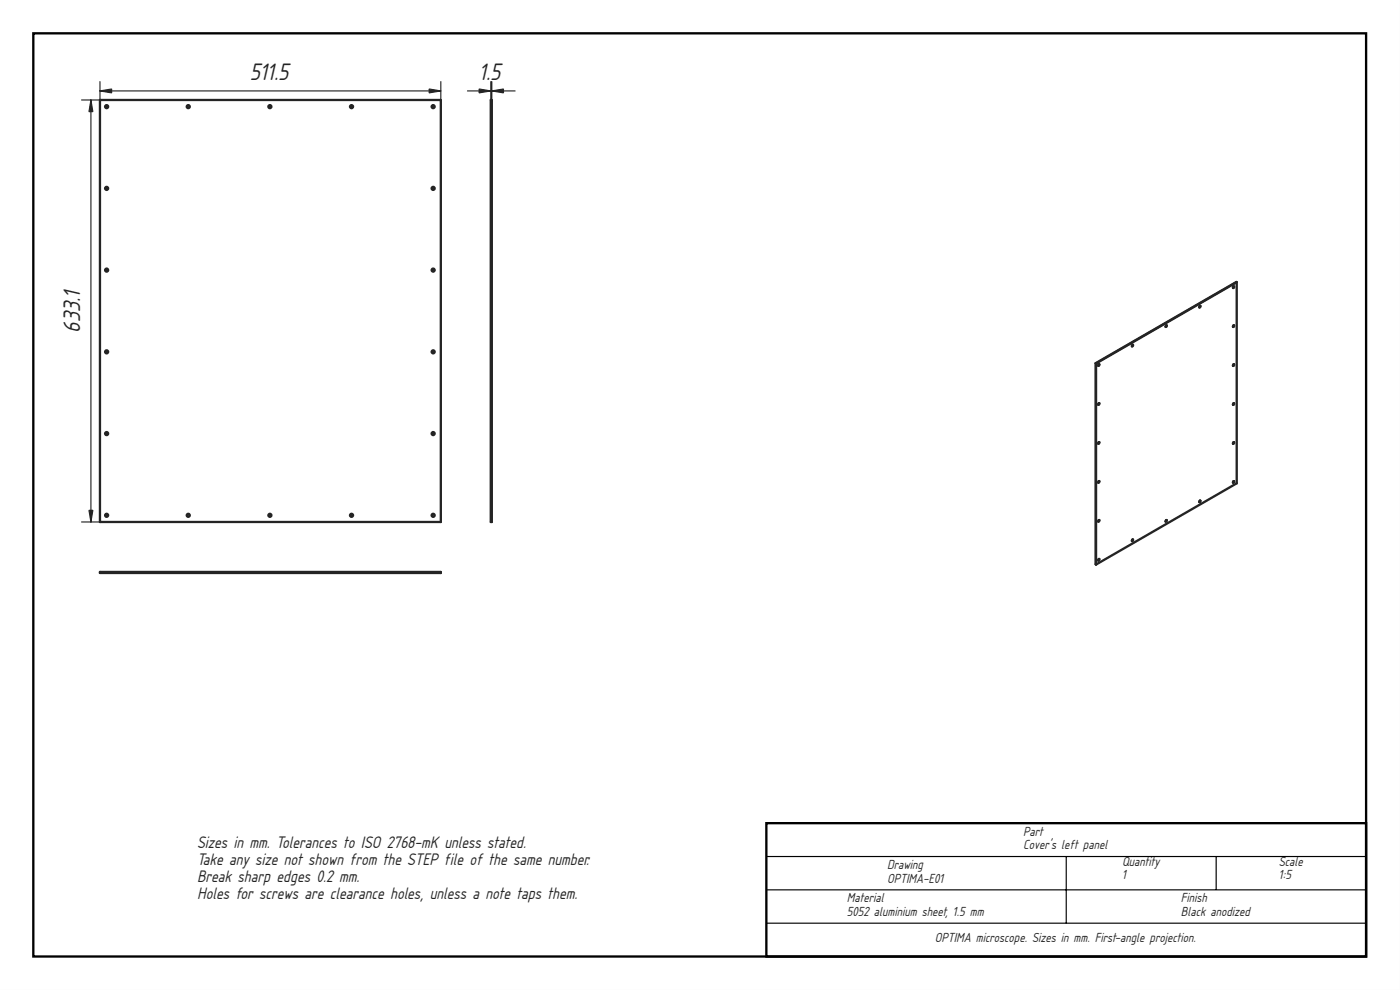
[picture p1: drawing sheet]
<svg xmlns="http://www.w3.org/2000/svg" width="420mm" height="297mm" viewBox="0 0 420 297" stroke-linecap="round" stroke-linejoin="round" font-family="sans-serif">
<path d="M0 0h420v297h-420zM0 0v297h420v-297z" fill="#000"/>
<path d="M10 10h400v277h-400zM230 247h180v40h-180z" fill="none" stroke="#000" stroke-width=".7" stroke-linecap="butt"/>
<path d="M230 257h180M320 257v20M365 257v10M230 267h180M230 277h180" fill="none" stroke="#000" stroke-width=".35"/>
<g fill="#fff">
<path d="M30 30h102.3v126.6h-102.3z" fill-rule="evenodd"/>
<circle cx="130" cy="154.6" r=".45"/>
<circle cx="130" cy="130.1" r=".45"/>
<circle cx="56.5" cy="154.6" r=".45"/>
<circle cx="105.5" cy="154.6" r=".45"/>
<circle cx="81" cy="32" r=".45"/>
<circle cx="81" cy="154.6" r=".45"/>
<circle cx="130" cy="81" r=".45"/>
<circle cx="105.5" cy="32" r=".45"/>
<circle cx="32" cy="105.6" r=".45"/>
<circle cx="130" cy="105.6" r=".45"/>
<circle cx="56.5" cy="32" r=".45"/>
<circle cx="32" cy="130.1" r=".45"/>
<circle cx="32" cy="81" r=".45"/>
<circle cx="130" cy="56.5" r=".45"/>
<circle cx="130" cy="32" r=".45"/>
<circle cx="32" cy="154.6" r=".45"/>
<circle cx="32" cy="56.5" r=".45"/>
<circle cx="32" cy="32" r=".45"/>
</g>
<g fill="none" stroke="#212529" stroke-width=".7">
<path d="M30 30h102.3v126.6h-102.3z"/>
<circle cx="32" cy="32" r=".45"/>
<circle cx="56.5" cy="32" r=".45"/>
<circle cx="81" cy="32" r=".45"/>
<circle cx="105.5" cy="32" r=".45"/>
<circle cx="130" cy="32" r=".45"/>
<circle cx="32" cy="56.5" r=".45"/>
<circle cx="130" cy="56.5" r=".45"/>
<circle cx="32" cy="81" r=".45"/>
<circle cx="130" cy="81" r=".45"/>
<circle cx="32" cy="105.6" r=".45"/>
<circle cx="130" cy="105.6" r=".45"/>
<circle cx="32" cy="130.1" r=".45"/>
<circle cx="130" cy="130.1" r=".45"/>
<circle cx="32" cy="154.6" r=".45"/>
<circle cx="56.5" cy="154.6" r=".45"/>
<circle cx="81" cy="154.6" r=".45"/>
<circle cx="105.5" cy="154.6" r=".45"/>
<circle cx="130" cy="154.6" r=".45"/>
</g>
<path d="M24.5 30h5.6M27.3 30v126.6M30 27.3h102.3M30 24.5v132.1M132.3 24.5v5.6M24.5 156.6h5.6" fill="none" stroke="#212529" stroke-width=".35"/>
<g fill="#212529" stroke="#212529" stroke-width=".35">
<path d="M128.8 26.7l3.5 .6-3.5 .6z"/>
<path d="M30 27.3l3.5-.6v1.2z"/>
<path d="M26.7 153.1h1.2l-.6 3.5z"/>
<path d="M27.3 30l.6 3.5h-1.2z"/>
</g>
<path d="M30 171.6h102.3v.3h-102.3z" fill-rule="evenodd" fill="#fff"/>
<path d="M30 171.6h102.3v.3h-102.3z" fill="none" stroke="#212529" stroke-width=".7"/>
<path d="M147.3 30h.3v126.6h-.3z" fill-rule="evenodd" fill="#fff"/>
<path d="M147.3 30h.3v126.6h-.3z" fill="none" stroke="#212529" stroke-width=".7"/>
<path d="M140.3 27.3h14.3M147.3 24.5v132.1M147.6 24.5v132.1" fill="none" stroke="#212529" stroke-width=".35"/>
<g fill="#212529" stroke="#212529" stroke-width=".35">
<path d="M147.6 27.3l3.5-.6v1.2z"/>
<path d="M143.8 26.7l3.5 .6-3.5 .6z"/>
</g>
<g fill="#fff">
<path d="M328.8 109l42.4-24.3v60.3l-42.3 24.4z" fill-rule="evenodd"/>
<path d="M328.9 109.1l42.3-24.4v60.3l-42.3 24.4z" fill-rule="evenodd"/>
<path d="M328.8 109l.1 60.4z" fill-rule="evenodd"/>
<path d="M328.8 109l42.4-24.3z" fill-rule="evenodd"/>
<path d="M339.8 103.5l.3 .1-.4 .3z" fill-rule="evenodd"/>
<path d="M360 91.9h.3l-.3 .3z" fill-rule="evenodd"/>
<path d="M329.7 132.8h.3l-.4 .3z" fill-rule="evenodd"/>
<path d="M339.8 162h.3l-.4 .3z" fill-rule="evenodd"/>
<path d="M360 150.3h.3l-.3 .4z" fill-rule="evenodd"/>
<path d="M329.7 121.1h.3l-.4 .3z" fill-rule="evenodd"/>
<path d="M349.9 97.7h.3l-.3 .4z" fill-rule="evenodd"/>
<path d="M349.9 156.1l.3 .1-.3 .3z" fill-rule="evenodd"/>
<path d="M370.1 132.8h.3l-.3 .3z" fill-rule="evenodd"/>
<path d="M329.7 144.4l.3 .1-.4 .3z" fill-rule="evenodd"/>
<path d="M370.1 121.1h.3l-.3 .4z" fill-rule="evenodd"/>
<path d="M329.7 167.8h.3l-.4 .4z" fill-rule="evenodd"/>
<path d="M329.7 109.4h.3l-.4 .4z" fill-rule="evenodd"/>
<path d="M329.7 156.1l.3 .1-.4 .3z" fill-rule="evenodd"/>
<path d="M370.1 109.4h.3l-.3 .4z" fill-rule="evenodd"/>
<path d="M370.1 144.5h.3l-.3 .3z" fill-rule="evenodd"/>
<path d="M370.1 97.7l.3 .1-.3 .3z" fill-rule="evenodd"/>
<path d="M370.1 86l.3 .1-.3 .3z" fill-rule="evenodd"/>
<path d="M339.9 161.9l.1 .3-.3 .1z" fill-rule="evenodd"/>
<path d="M360.2 91.8v.3l-.2 .1z" fill-rule="evenodd"/>
<path d="M329.8 109.3l.1 .3-.3 .2z" fill-rule="evenodd"/>
<path d="M360.2 150.2v.3l-.2 .2z" fill-rule="evenodd"/>
<path d="M339.9 103.5l.1 .3-.3 .1z" fill-rule="evenodd"/>
<path d="M370.3 144.4v.3l-.2 .1z" fill-rule="evenodd"/>
<path d="M329.8 132.7l.1 .3-.3 .1z" fill-rule="evenodd"/>
<path d="M370.3 121v.3l-.2 .2z" fill-rule="evenodd"/>
<path d="M329.8 121l.1 .3-.3 .1z" fill-rule="evenodd"/>
<path d="M350 156l.1 .4-.2 .1z" fill-rule="evenodd"/>
<path d="M350 97.6l.1 .3-.2 .2z" fill-rule="evenodd"/>
<path d="M370.3 132.7v.3l-.2 .1z" fill-rule="evenodd"/>
<path d="M329.8 144.3l.1 .4-.3 .1z" fill-rule="evenodd"/>
<path d="M329.8 167.7l.1 .3-.3 .2z" fill-rule="evenodd"/>
<path d="M370.3 97.6v.3l-.2 .2z" fill-rule="evenodd"/>
<path d="M370.3 109.3v.3l-.2 .2z" fill-rule="evenodd"/>
<path d="M370.3 85.9v.4l-.2 .1z" fill-rule="evenodd"/>
<path d="M329.8 156l.1 .3-.3 .2z" fill-rule="evenodd"/>
<path d="M329.7 156.1l.1-.1-.2 .4z" fill-rule="evenodd"/>
<path d="M329.7 167.8l.1-.1-.2 .4z" fill-rule="evenodd"/>
<path d="M339.8 103.5h.1l-.2 .4z" fill-rule="evenodd"/>
<path d="M329.7 132.8l.1-.1-.2 .4z" fill-rule="evenodd"/>
<path d="M370.1 109.4l.2-.1-.3 .4z" fill-rule="evenodd"/>
<path d="M329.7 144.4l.1-.1-.2 .4z" fill-rule="evenodd"/>
<path d="M329.7 121.1l.1-.1-.2 .4z" fill-rule="evenodd"/>
<path d="M349.9 97.7l.1-.1-.2 .4z" fill-rule="evenodd"/>
<path d="M370.1 132.8l.2-.1-.3 .4z" fill-rule="evenodd"/>
<path d="M349.9 156.1l.1-.1-.2 .4z" fill-rule="evenodd"/>
<path d="M370.1 121.1l.2-.1-.3 .4z" fill-rule="evenodd"/>
<path d="M360 150.3l.2-.1-.3 .4z" fill-rule="evenodd"/>
<path d="M360 91.9l.2-.1-.3 .4z" fill-rule="evenodd"/>
<path d="M339.8 162l.1-.1-.2 .4z" fill-rule="evenodd"/>
<path d="M329.7 109.4l.1-.1-.2 .4z" fill-rule="evenodd"/>
<path d="M370.1 144.5l.2-.1-.3 .4z" fill-rule="evenodd"/>
<path d="M370.1 97.7l.2-.1-.3 .4z" fill-rule="evenodd"/>
<path d="M370.1 86l.2-.1-.3 .4z" fill-rule="evenodd"/>
</g>
<g fill="none" stroke="#212529" stroke-width=".7">
<path d="M349.9 97.7h.3l-.2 .4-.2-.1zM350 97.6l-.2 .4M360 91.9h.3l-.2 .3h-.2zM360.2 91.8l-.3 .4M370.1 97.7l.3 .1-.2 .3-.2-.1zM370.1 86.1h.3l-.2 .3-.2-.1zM370.3 97.6l-.3 .4M370.3 85.9l-.3 .4M371.2 84.7l-42.4 24.3M371.2 84.7l-42.3 24.4M371.2 84.7v60.3l-42.3 24.4M328.8 109l.1 60.4"/>
<path d="M328.8 109l.1 .1M328.9 109.1v60.3M329.7 109.4h.3l-.2 .3h-.2zM329.8 109.3l-.2 .4M339.8 103.6h.3l-.2 .3-.2-.1zM339.9 103.5l-.2 .4M370.1 109.4h.3l-.2 .4-.2-.1zM370.3 109.3l-.3 .4M329.7 132.8h.3l-.2 .3-.2-.1zM329.7 121.1h.3l-.2 .3h-.2zM329.8 132.7l-.2 .4M329.8 121l-.2 .4"/>
<path d="M370.1 132.8h.3l-.2 .3h-.2zM370.1 121.1h.3l-.2 .4-.2-.1zM370.3 132.7l-.3 .4M370.3 121l-.3 .4M329.7 156.2h.3l-.2 .3-.2-.1zM329.7 144.5h.3l-.2 .3-.2-.1zM329.8 156l-.2 .4M329.8 144.3l-.2 .4M349.9 156.2h.3l-.2 .3-.2-.1zM350 156l-.2 .4M360 150.3h.3l-.2 .4-.2-.1zM360.2 150.2l-.3 .4"/>
<path d="M370.1 144.5h.3l-.2 .3h-.2zM370.3 144.4l-.3 .4M329.7 167.8h.3l-.2 .4-.2-.1zM329.8 167.7l-.2 .4M339.8 162h.3l-.2 .3h-.2zM339.9 161.9l-.2 .4"/>
</g>
<g font-size="6.7" fill="#212529">
<text x="74.9" y="24.1">511.5</text>
<text x="143.8" y="24.1">1.5</text>
<text x="24.1" y="99.8" transform="rotate(-90 24.1 99.8)">633.1</text>
</g>
<g font-size="4.7" fill="#212529">
<text x="59.1" y="254.3">Sizes in mm. Tolerances to ISO 2768-mK unless stated.</text>
<text x="59.1" y="259.4">Take any size not shown from the STEP file of the same number.</text>
<text x="59.1" y="264.5">Break sharp edges 0.2 mm.</text>
<text x="59.1" y="269.6">Holes for screws are clearance holes, unless a note taps them.</text>
</g>
<g font-size="3.7" fill="#212529">
<text x="307.1" y="250.7">Part</text>
<text x="307.1" y="254.8">Cover's left panel</text>
<text x="266.3" y="260.7">Drawing</text>
<text x="336.7" y="259.7">Quantity</text>
<text x="336.7" y="263.8">1</text>
<text x="383.8" y="259.7">Scale</text>
<text x="383.8" y="263.8">1:5</text>
<text x="266.3" y="264.8">OPTIMA-E01</text>
<text x="254.2" y="270.7">Material</text>
<text x="254.2" y="274.8">5052 aluminium sheet, 1.5 mm</text>
<text x="354.4" y="270.7">Finish</text>
<text x="354.4" y="274.8">Black anodized</text>
<text x="280.6" y="282.7">OPTIMA microscope. Sizes in mm. First-angle projection.</text>
</g>
</svg>
